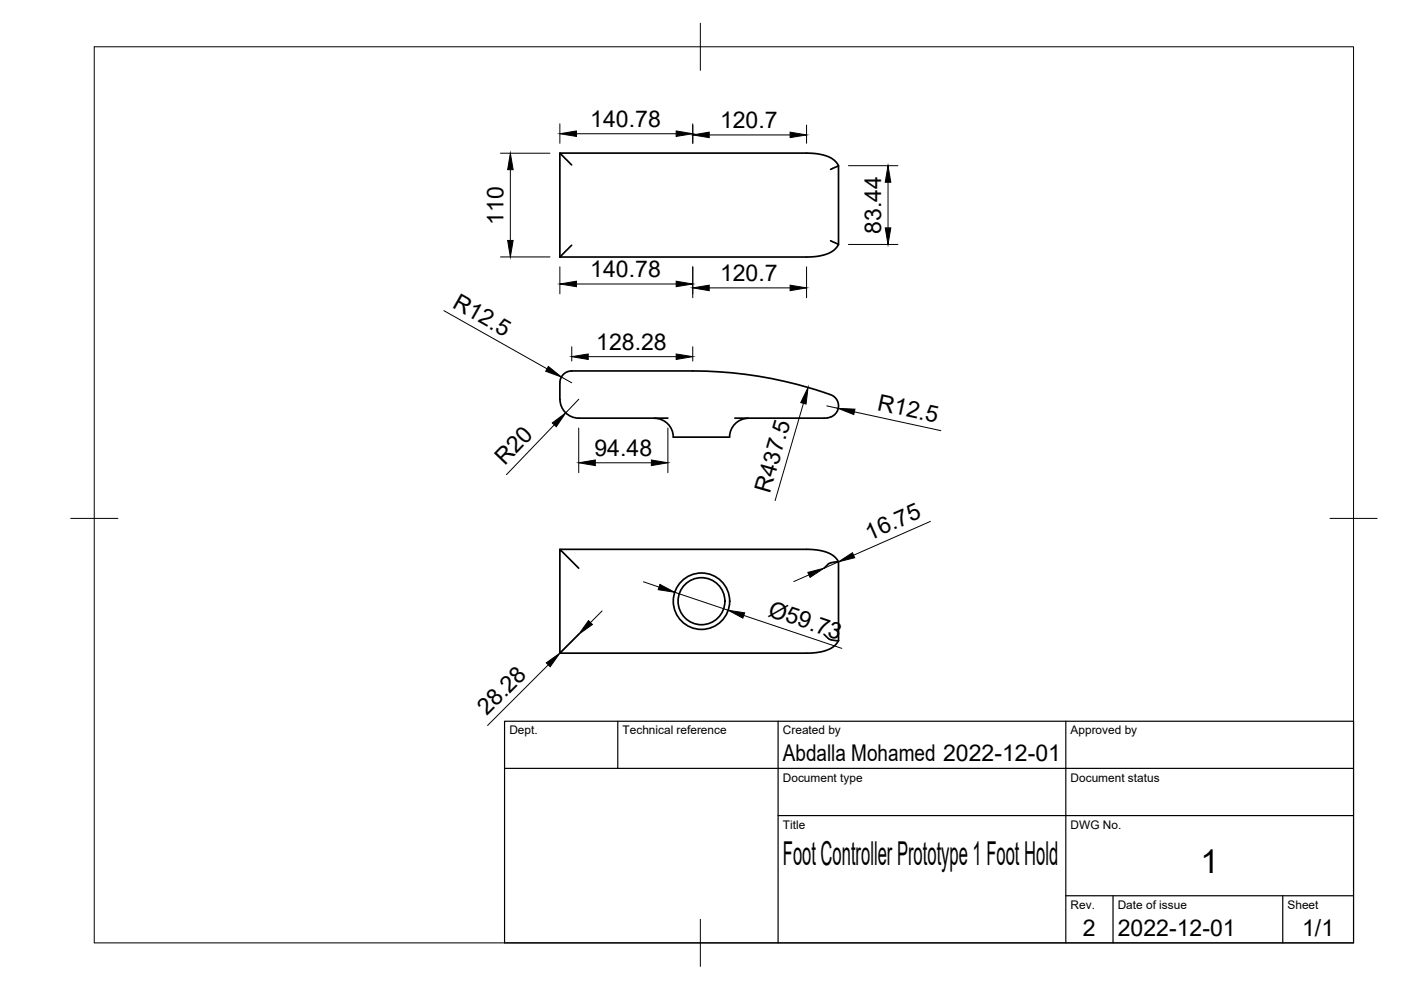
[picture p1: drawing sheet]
<svg xmlns="http://www.w3.org/2000/svg" width="297mm" height="210mm" viewBox="0 0 297 210" stroke-linecap="round" stroke-linejoin="round" font-family="sans-serif">
<!-- layer: Visible -->
<g fill="none" stroke="#000" stroke-width=".36">
<path d="M118.7 32.5h52.7l1.9 .1 1.8 .4 1.1 .5 .8 .5 .8 1.1v16.7l-.9 1.2-1.2 .7-2 .6-1.8 .2h-53.2zM118.7 32.5l2.5 2.5M177.8 35.1l-1.7 .8M121.2 52l-2.5 2.5M176.1 51l1.7 .8M118.7 84.7v-3.5a2.51 2.51 0 0 1 2.5-2.6h25.7a85.7 85.7 0 0 1 28.1 4.7l1.3 .4 .6 .4 .6 .8 .2 .7 .1 .8-.5 1.1-.5 .5-1 .5-1.1 .2h-18.9M118.7 84.6a4 4 0 0 0 4 4.1h18.9M138.7 88.7a4 4 0 0 1 4 4M142.7 92.7h12M158.7 88.7a4 4 0 0 0-4 4M118.7 116.5h53.4l2 .2 1.6 .6 1.3 .7 .8 1.1M122.7 120.5l-4-4v22l4-4"/>
<path d="M174.7 120.5l1.1-1.1 2-.3v16.7l-2-.3-1.1-1M177.8 135.8l-.8 1.1-1.3 .8-1.6 .5-2 .3h-53.4"/>
<circle cx="148.7" cy="127.5" r="5"/>
<circle cx="148.7" cy="127.5" r="6"/>
</g>
<!-- layer: BORDER -->
<path d="M20 9.9h267v190h-267zM148.5 4.9v10M15 109.9h10M282 109.9h10M148.5 194.9v10" fill="none" stroke="#000" stroke-width=".21"/>
<!-- layer: TITLEBLOCK -->
<path d="M107 152.9h180v47h-180zM131 152.9v10M165 152.9v47M226 152.9v47M107 162.9h180M165 172.9h122M226 189.9h61M236 189.9v10M272 189.9v10" fill="none" stroke="#000" stroke-width=".25"/>
<!-- layer: FD_Dimensions -->
<g fill="none" stroke="#000" stroke-width=".21">
<path d="M106.1 32.5h10.5M108.2 36v15M118.7 26.3v4.1M122.2 28.4h21.2M146.9 26.3v4.1M150.4 28.6h17.1M171 26.5v3.9M179.9 35.1h10.5M188.3 38.6v9.7M106.1 54.5h10.5M118.7 56.6v5.7M146.9 56.6v6.5"/>
<path d="M171 56.6v6.5M179.9 51.8h10.5M94.1 65.9l21.9 12.3M119 79.9l2.2 1.3M121.2 73.5v3.1M122.2 60.2h21.2M124.7 75.6h18.7M146.9 73.5v3.1M150.4 61h17.1M117.5 90.1l-10.1 10.5M122.7 90.8v9.4M122.7 84.7l-2.7 2.8"/>
<path d="M126.2 98.1h11.9M141.6 90.8v9.4M170.3 85.5l-6 20.6M175.3 86.1l2.4 .5M181.1 87.3l18.4 4M177.8 119.1l-3.1 1.4M197.3 110.5l-16.3 7.2M122.7 134.5l-4 4M127.7 129.5l-2.5 2.5M136.4 123.4l3.3 1.1M143 125.6l11.4 3.8M157.7 130.5l20.8 7"/>
<path d="M171.5 121.9l-3.2 1.4M116.2 141l-12.8 12.8"/>
</g>
<g fill="#000" stroke="#000" stroke-width=".21">
<path d="M108.2 32.5l.6 3.5h-1.2zM118.7 28.4l3.5-.6v1.1zM143.4 27.8l3.5 .6-3.5 .5zM146.9 28.6l3.5-.6v1.2zM167.5 28l3.5 .6-3.5 .6zM188.3 35.1l.6 3.5h-1.2zM107.6 51h1.2l-.6 3.5zM118.7 60.2l3.5-.6v1.2zM143.4 59.6l3.5 .6-3.5 .6zM187.7 48.3h1.2l-.6 3.5zM116.3 77.7l2.7 2.2-3.3-1.2zM121.2 75.6l3.5-.6v1.2z"/>
<path d="M143.4 75l3.5 .6-3.5 .6zM146.9 61l3.5-.5v1.1zM167.5 60.5l3.5 .5-3.5 .6zM117.1 89.7l2.9-2.2-2.1 3zM122.7 98.1l3.5-.6v1.2zM138.1 97.5l3.5 .6-3.5 .6zM171.3 82.1l-.4 3.6-1.1-.3zM177.7 86.6l3.6 .2-.3 1.1zM177.8 119.1l2.9-1.9 .5 1.1zM124.8 131.6l.8 .8-2.9 2.1zM139.9 123.9l3.1 1.7-3.4-.6zM154.4 129.4l3.5 .5-.4 1.2z"/>
<path d="M171.3 121.4l3.4-.9-3 1.9zM115.8 140.5l2.9-2-2.1 2.9z"/>
</g>
<g font-size="7">
<text x="166" y="183.4">Foot Controller Prototype 1 Foot Hold</text>
<text x="254.5" y="185.2">1</text>
</g>
<g font-size="4.9">
<text x="125.2" y="26.9">140.78</text>
<text x="152.7" y="27.1">120.7</text>
<text x="106.7" y="47.7" transform="rotate(-90 106.7 47.7)">110</text>
<text x="186.8" y="49.6" transform="rotate(-90 186.8 49.6)">83.44</text>
<text x="125.2" y="58.8">140.78</text>
<text x="152.7" y="59.6">120.7</text>
<text x="95.7" y="65.1" transform="rotate(29 95.7 65.1)">R12.5</text>
<text x="126.4" y="74.2">128.28</text>
<text x="185.9" y="86.9" transform="rotate(12 185.9 86.9)">R12.5</text>
<text x="107" y="98.9" transform="rotate(-46 107 98.9)">R20</text>
<text x="126" y="96.7">94.48</text>
<text x="163.2" y="104.7" transform="rotate(-74 163.2 104.7)">R437.5</text>
<text x="184.4" y="114.6" transform="rotate(-24 184.4 114.6)">16.75</text>
<text x="162.6" y="130.5" transform="rotate(19 162.6 130.5)">Ø59.73</text>
<text x="103.2" y="151.9" transform="rotate(-45 103.2 151.9)">28.28</text>
<text x="166" y="161.4">Abdalla Mohamed 2022-12-01</text>
<text x="229.6" y="198.6">2</text>
<text x="237" y="198.4">2022-12-01</text>
<text x="276.1" y="198.6">1/1</text>
</g>
<g font-size="2.5">
<text x="108" y="155.7">Dept.</text>
<text x="132" y="155.7">Technical reference</text>
<text x="166" y="155.7">Created by</text>
<text x="227" y="155.7">Approved by</text>
<text x="166" y="165.7">Document type</text>
<text x="227" y="165.7">Document status</text>
<text x="166" y="175.7">Title</text>
<text x="227" y="175.7">DWG No.</text>
<text x="227" y="192.7">Rev.</text>
<text x="237" y="192.7">Date of issue</text>
<text x="273" y="192.7">Sheet</text>
</g>
</svg>
